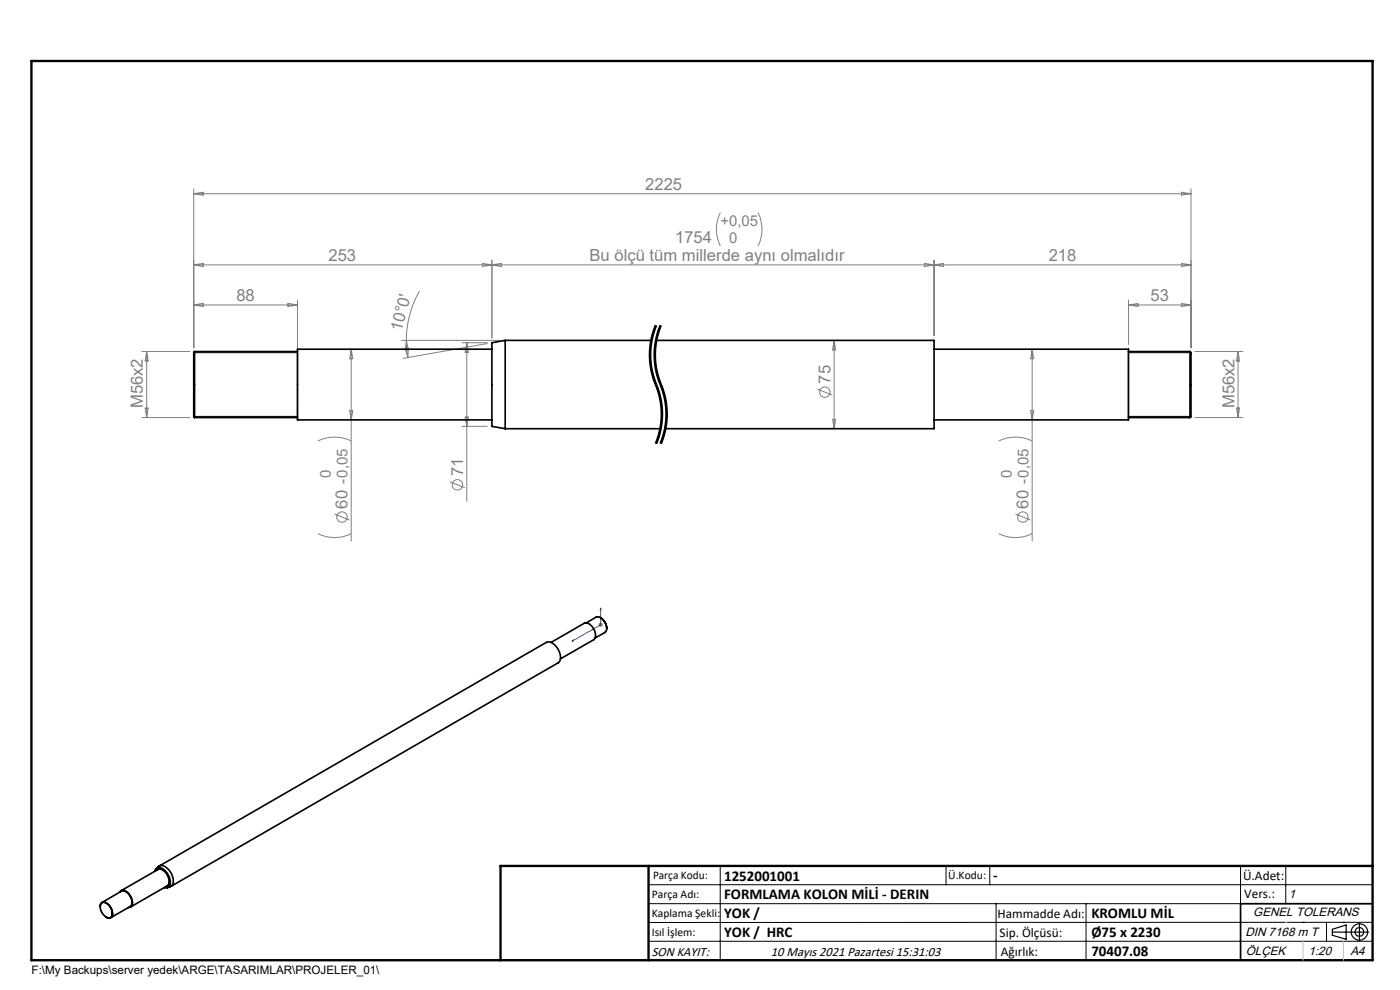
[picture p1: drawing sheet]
<svg xmlns="http://www.w3.org/2000/svg" width="297mm" height="210mm" viewBox="0 0 297 210" stroke-linecap="round" stroke-linejoin="round" font-family="sans-serif">
<g fill="none" stroke="#808080" stroke-width=".21">
<path d="M41.1 40.1v33.7M41.1 41.1l2-.3v.6zM41.1 56.2l2-.3v.6zM41.1 56.2h211.6M41.1 41.1h211.6M102.3 55.9l2.1 .3-2.1 .3zM104.4 55.2v16.5M104.4 56.2l2-.3v.6zM152.8 45.1a7.8 7.8 0 0 0 0 7.1M160.8 45.1a7.8 7.8 0 0 1 0 7.1M196.1 55.9l2.1 .3-2.1 .3zM198.2 55.2v16"/>
<path d="M198.2 56.2l2-.3v.6zM250.6 55.9l2.1 .3-2.1 .3zM250.6 40.8l2.1 .3-2.1 .3zM252.7 40.1v33.7M30.1 74.6h10.2M31.1 74.6v14M31.1 74.6l.3 2h-.6zM41.1 64.7h22M41.1 64.7l2-.4v.7zM61.1 64.3l2 .4-2 .3zM63.1 63.7v10.1M74.5 74.1l.4 2h-.7z"/>
<path d="M74.5 74.1v40.7M85.2 72.2h21M85.9 73.9l.7-.1-.1 2zM86.2 72.2l.3 3.6M86.2 72.2l.4 2h-.6zM89 61.8a21.4 21.4 0 0 0-2.8 10.4M98 72.7h5.4M99 72.7v33.7M99 72.7l.3 2h-.6zM103.4 72.9l-17.9 3.1M177 72.2v18.7M177 72.2l.3 2h-.7z"/>
<path d="M219 74.1v40.7M219 74.1l.3 2h-.6zM239.4 64.7h13.3M239.4 63.7v9.4M239.4 64.7l2-.3v.6zM250.6 64.4l2.1 .3-2.1 .3zM253.5 74.6h10.2M262.6 74.6l.4 2h-.7zM262.6 74.6v14M30.1 88.6h10.2M30.8 86.6h.6l-.3 2zM67.5 93.5a7.8 7.8 0 0 1 7 0"/>
<path d="M74.2 87.1h.7l-.4 2zM98 90.4h5.4M98.7 88.5h.6l-.3 1.9zM173.4 82.5l3.2 1.3M176.6 89h.7l-.3 1.9zM211.9 93.5a7.8 7.8 0 0 1 7.1 0M218.7 87.1h.6l-.3 2zM253.5 88.6h10.2M262.3 86.6h.7l-.4 2zM67.5 113.2a7.8 7.8 0 0 0 7 0M71 109l3.1 1.3M95.5 102.2l3.1 1.3"/>
<path d="M211.9 113.2a7.8 7.8 0 0 0 7.1 0M215.4 109l3.2 1.3M126.9 132.5h1M127.1 132.2l.7 .7M127.4 132v1M127.8 132.2l-.7 .7"/>
<circle cx="175" cy="83.2" r="1.1"/>
<circle cx="72.5" cy="109.7" r="1.1"/>
<circle cx="97" cy="102.8" r="1.1"/>
<circle cx="217" cy="109.7" r="1.11"/>
</g>
<g fill="none" stroke="#000" stroke-width=".21">
<path d="M41.1 74.8h22M137.7 75.3a20.9 20.9 0 0 0 1.9 8l.1 .5M138.1 75.3v.6M138.1 75.9l.2 2.3M138.3 78.2l.9 3M138.3 72.4l-.2 2.9M138.4 70.6a16.5 16.5 0 0 0-.7 4.7M138.5 71.8l-.2 .6M138.7 75.3l.3 2.9 .8 2.9M139 68.9l-.6 1.7M139.1 75.3v.6M139.1 75.9l.4 2.8"/>
<path d="M139.2 69a16.9 16.9 0 0 0 .4 13.7 16.3 16.3 0 0 1-.4 11.4M139.3 69.1l-.8 2.7M139.4 70.6a16.5 16.5 0 0 0-.7 4.7M139.5 78.7l1.2 3.9M139.5 71.8l-.4 3.5M139.8 69.5l-.4 1.1M140 68.9l-.2 .6M140.2 69a16.9 16.9 0 0 0 .4 13.7 16.3 16.3 0 0 1-.4 11.4M140.3 69.1l-.8 2.7M239.4 74.8h13.3M41.1 88.3h22M139.2 81.2l.1 .3z"/>
<path d="M139.3 81.5l.4 1.1M139.7 83.8l.4 2.3M139.7 82.6l.8 3.5 .1 2.9M139.8 81.1l.9 2.7M140 90.7l-1 3.3M140.1 91.9l-.8 2.3M140.1 86.1a16.1 16.1 0 0 1-.1 4.6M140.6 89l-.5 2.9M140.7 83.8l.4 2.3M140.7 82.6l.8 3.5 .1 2.9M141 90.7l-1 3.3M141.1 91.9l-.8 2.3"/>
<path d="M141.1 86.1a16.1 16.1 0 0 1-.1 4.6M141.6 89l-.5 2.9M239.4 88.3h13.3M126.5 130.9a2.05 2.05 0 0 1 2.2 2.1 1.08 1.08 0 0 1-.4 1.1M21.5 191.6a1.36 1.36 0 0 1 1.9 .8 1.51 1.51 0 0 1-.1 2.3 2.31 2.31 0 0 1-2-2.7zM137.6 187.7h153.6M137.6 191.7h153.6M137.6 199.7h153.6M152.8 183.7v20M200.7 183.7v4M210 183.7v4M211.3 191.7v12"/>
<path d="M230.4 191.7v12M263.2 183.7v20M272.8 183.7v8M276.4 195.6h.1M281.4 195.6v4.1M285 195.6h.1M291.2 195.6l-153.6 .1"/>
</g>
<g fill="none" stroke="#000" stroke-width=".25">
<path d="M63.1 74.6v14M239.4 74.6v14M282.6 197.7h7.8M282.6 197.1l3-.9v3l-3-.8zM288.4 195.8v3.8M106.2 203.7h185"/>
<circle cx="288.4" cy="197.7" r="1.74"/>
<circle cx="288.4" cy="197.7" r=".93"/>
</g>
<path d="M139.2 69a16.3 16.3 0 0 0 0 12.6M140.2 69a16.3 16.3 0 0 0 0 12.6M139.2 81.6a16.3 16.3 0 0 1 0 12.5M140.2 81.6a16.3 16.3 0 0 1 0 12.5" fill="none" stroke="#000" stroke-width=".21" stroke-dasharray="6.3 1.3 1.3 1.3" stroke-dashoffset="1.8" stroke-linecap="butt"/>
<path d="M121.4 136l.3-.3v.2zM127.4 129l.1 .3-.1 .1zM127.4 129v3.5l-6 3.5" fill="none" stroke="#00f" stroke-width=".21"/>
<path d="M291.2 191.7h-28v12" fill="none" stroke="#000" stroke-width=".35"/>
<path d="M6.7 12.9h284.5v190.8h-284.5zM137.6 183.7v20M291.2 183.7h-185v20" fill="none" stroke="#000" stroke-width=".5"/>
<path d="M107.2 72.2l-2.8 .5M276.4 199.7v4M285 199.7v4" fill="none" stroke="#c0c0c0" stroke-width=".21"/>
<path d="M272.8 195.6h.1" fill="none" stroke="#c0c0c0" stroke-width=".25"/>
<path d="M127.4 129l.1 .3-.1 .1zM121.4 136l.3-.3v.2z" fill="#00f"/>
<g fill="none" stroke="#000" stroke-width=".35">
<path d="M41.3 74.6l-.2 .2v11.7a3.4 3.4 0 0 0 .2 2.1M41.3 74.6v14M41.3 74.6h21.8M104.4 74.1h-41.3v15h41.3M107.2 72.2v18.7M107.2 72.2l-2.8 .5v17.7l2.8 .5M107.2 72.2h31M139.2 72.2h59v18.7h-57.1M198.2 74.1h41.2v15h-41.2M239.4 74.6h13M252.4 74.6v14M252.4 74.6l.3 .2v13.6l-.3 .2"/>
<path d="M41.3 88.6h21.8M107.2 90.9h32.9M239.4 88.6h13M116.9 136.3l7-4.1a2.31 2.31 0 0 1 2.4 2.4 1.13 1.13 0 0 1-.4 1.1l-7 4.1M124.4 132.1l2.1-1.2a2.07 2.07 0 0 1 2.1 1.8l.1 .6M127.4 131a2.75 2.75 0 0 1 1.3 2.3M128.7 133.3l-.1 .6-.3 .3-2.1 1.2M21.3 192.3a.86 .86 0 0 1 .5-1 .86 .86 0 0 1 1.1 .4 2.25 2.25 0 0 1 .7 2.9 .82 .82 0 0 1-1.1-.1M21.3 192.3h.1M21.5 191.6a1.51 1.51 0 0 1 2 1.1l.3 .8a.88 .88 0 0 1-.4 1.2 .88 .88 0 0 1-1.2-.4 2.23 2.23 0 0 1-.7-2.7zM21.6 191.4l4.2-2.4a2.17 2.17 0 0 1 2.2 2.3 1.01 1.01 0 0 1-.4 1l-4.1 2.4M25.4 189.3a.96 .96 0 0 1 1.7 0 2.28 2.28 0 0 1 .7 3l-.5 .2"/>
<path d="M25.7 188.9l7.8-4.4a2.04 2.04 0 0 1 2.2 1.7l.2 1-.3 .6-7.9 4.6M32.8 184.8a1.04 1.04 0 0 1 .9-.8 1.04 1.04 0 0 1 1 .5 2.92 2.92 0 0 1 1.1 3.6 .83 .83 0 0 1-1 .2M33.2 184.2l.4-.4a1.63 1.63 0 0 1 2.2 .7 2.83 2.83 0 0 1 .6 3.4l-.9 .4M33.8 183.7l82.1-47.4a2.42 2.42 0 0 1 2.7 1.8l.3 1.5-.1 .5-.3 .5-82.2 47.4"/>
</g>
<g font-size="3.5" fill="#808080">
<text x="136.9" y="40.3">2225</text>
<text x="143.2" y="51.5">1754</text>
<text x="69.7" y="55.4">253</text>
<text x="125.1" y="55.4">Bu ölçü tüm millerde aynı olmalıdır</text>
<text x="222.5" y="55.4">218</text>
<text x="50.2" y="63.9">88</text>
<text x="244.1" y="63.9">53</text>
<text x="85.1" y="70.4" transform="rotate(-75 85.1 70.4)">10°0'</text>
<text x="176.2" y="81.4" transform="rotate(-90 176.2 81.4)">75</text>
<text x="30.3" y="86.5" transform="rotate(-90 30.3 86.5)">M56x2</text>
<text x="261.9" y="86.5" transform="rotate(-90 261.9 86.5)">M56x2</text>
<text x="98.2" y="101" transform="rotate(-90 98.2 101)">71</text>
<text x="73.7" y="107.9" transform="rotate(-90 73.7 107.9)">60 -0,05</text>
<text x="218.2" y="107.9" transform="rotate(-90 218.2 107.9)">60 -0,05</text>
</g>
<g font-size="3.2" fill="#808080">
<text x="152.8" y="47.9">+0,05</text>
<text x="154.7" y="51.5">0</text>
<text x="70.2" y="101.3" transform="rotate(-90 70.2 101.3)">0</text>
<text x="214.6" y="101.3" transform="rotate(-90 214.6 101.3)">0</text>
</g>
<g font-size="3.2">
<text x="153.6" y="186.8">1252001001</text>
<text x="153.6" y="190.8">FORMLAMA KOLON MİLİ - DERIN</text>
<text x="210.7" y="186.6">-</text>
<text x="153.6" y="194.8">YOK /</text>
<text x="231.5" y="194.8">KROMLU MİL</text>
<text x="153.6" y="198.8">YOK / HRC</text>
<text x="231.5" y="198.7">Ø75 x 2230</text>
<text x="231.5" y="202.8">70407.08</text>
</g>
<g font-size="2.8">
<text x="263.7" y="186.7">Ü.Adet:</text>
<text x="263.9" y="190.5">Vers.:</text>
<text x="211.6" y="194.8">Hammadde Adı:</text>
<text x="138.3" y="202.8">SON KAYIT:</text>
<text x="163.6" y="202.8">10 Mayıs 2021 Pazartesi 15:31:03</text>
<text x="212.1" y="198.7">Sip. Ölçüsü:</text>
<text x="212.3" y="202.7">Ağırlık:</text>
</g>
<g font-size="2.6">
<text x="273.4" y="190.4">1</text>
<text x="265.9" y="194.4">GENEL TOLERANS</text>
<text x="264.2" y="198.5">DIN 7168 m T</text>
<text x="264.3" y="202.6">ÖLÇEK</text>
<text x="277.6" y="202.6">1:20</text>
<text x="286.5" y="202.6">A4</text>
</g>
<g font-size="2.5">
<text x="138.3" y="190.5">Parça Adı:</text>
<text x="138.5" y="186.5">Parça Kodu:</text>
<text x="201.2" y="186.5">Ü.Kodu:</text>
<text x="138.3" y="194.5">Kaplama Şekli:</text>
<text x="138.3" y="198.6">Isıl İşlem:</text>
<text x="6.7" y="206.7">F:\My Backups\server yedek\ARGE\TASARIMLAR\PROJELER_01\</text>
</g>
</svg>
